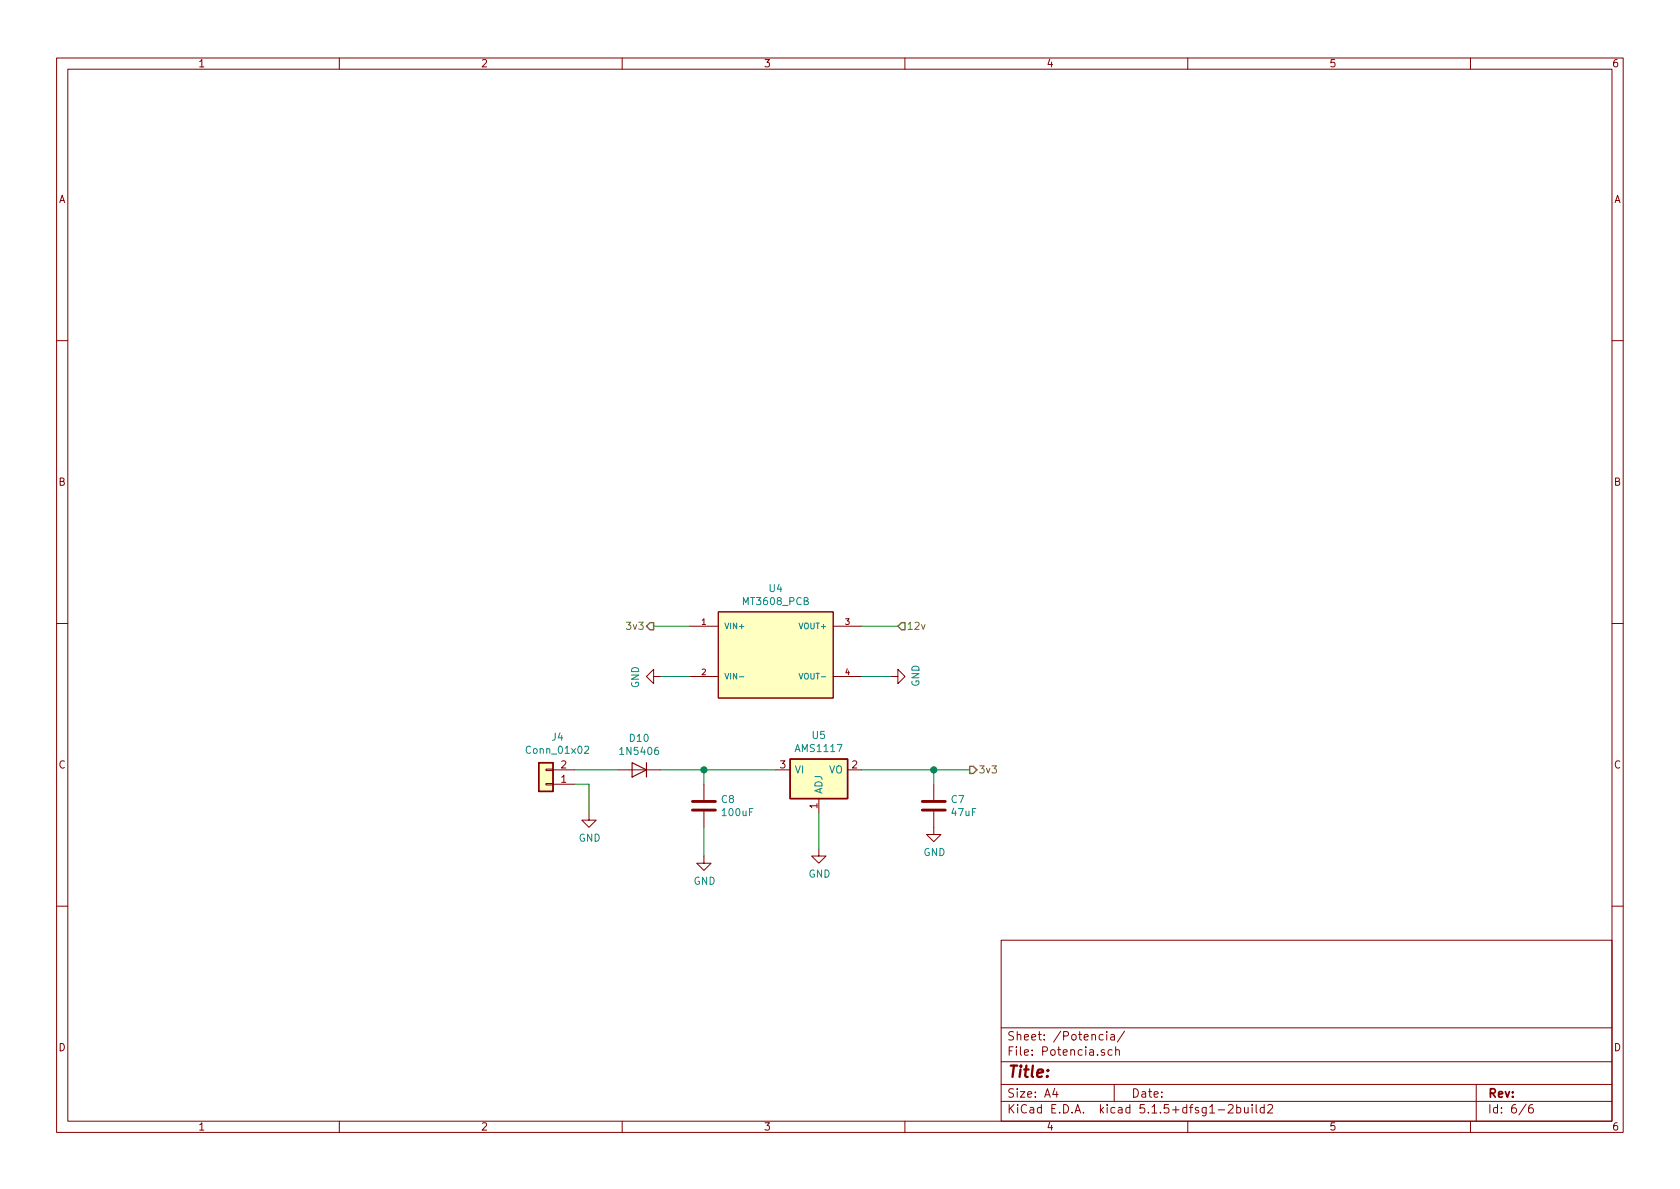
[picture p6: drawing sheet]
EESchema Schematic File Version 4
EELAYER 30 0
EELAYER END
$Descr A4 11693 8268
encoding utf-8
Sheet 6 6
Title ""
Date ""
Rev ""
Comp ""
Comment1 ""
Comment2 ""
Comment3 ""
Comment4 ""
$EndDescr
$Comp
L Regulator_Linear:AMS1117 U5
U 1 1
P 5700 5350
F 0 "U5" H 5700 5592 50  0000 C CNN
F 1 "AMS1117" H 5700 5501 50  0000 C CNN
F 2 "Package_TO_SOT_SMD:SOT-223-3_TabPin2" H 5700 5550 50  0001 C CNN
F 3 "http://www.advanced-monolithic.com/pdf/ds1117.pdf" H 5800 5100 50  0001 C CNN
	1    5700 5350
	1    0    0    -1  
$EndComp
$Comp
L Device:C C8
U 1 1
P 4900 5600
F 0 "C8" H 5015 5646 50  0000 L CNN
F 1 "100uF" H 5015 5555 50  0000 L CNN
F 2 "Capacitor_SMD:C_0603_1608Metric_Pad1.05x0.95mm_HandSolder" H 4938 5450 50  0001 C CNN
F 3 "~" H 4900 5600 50  0001 C CNN
	1    4900 5600
	1    0    0    -1  
$EndComp
$Comp
L Device:C C7
U 1 1
P 6500 5600
F 0 "C7" H 6615 5646 50  0000 L CNN
F 1 "47uF" H 6615 5555 50  0000 L CNN
F 2 "Capacitor_SMD:C_0603_1608Metric_Pad1.05x0.95mm_HandSolder" H 6538 5450 50  0001 C CNN
F 3 "~" H 6500 5600 50  0001 C CNN
	1    6500 5600
	1    0    0    -1  
$EndComp
Wire Wire Line
	6000 5350 6500 5350
Wire Wire Line
	6500 5350 6500 5450
Wire Wire Line
	5400 5350 4900 5350
Wire Wire Line
	4900 5350 4900 5450
$Comp
L Device:D D10
U 1 1
P 4450 5350
F 0 "D10" H 4450 5133 50  0000 C CNN
F 1 "1N5406" H 4450 5224 50  0000 C CNN
F 2 "Diode_SMD:D_1206_3216Metric_Pad1.42x1.75mm_HandSolder" H 4450 5350 50  0001 C CNN
F 3 "~" H 4450 5350 50  0001 C CNN
	1    4450 5350
	-1   0    0    1   
$EndComp
Wire Wire Line
	4600 5350 4900 5350
Connection ~ 4900 5350
$Comp
L power:GND #PWR0119
U 1 1
P 6500 5750
F 0 "#PWR0119" H 6500 5500 50  0001 C CNN
F 1 "GND" H 6505 5577 50  0000 C CNN
F 2 "" H 6500 5750 50  0001 C CNN
F 3 "" H 6500 5750 50  0001 C CNN
	1    6500 5750
	1    0    0    -1  
$EndComp
$Comp
L power:GND #PWR0120
U 1 1
P 5700 5900
F 0 "#PWR0120" H 5700 5650 50  0001 C CNN
F 1 "GND" H 5705 5727 50  0000 C CNN
F 2 "" H 5700 5900 50  0001 C CNN
F 3 "" H 5700 5900 50  0001 C CNN
	1    5700 5900
	1    0    0    -1  
$EndComp
$Comp
L power:GND #PWR0121
U 1 1
P 4900 5950
F 0 "#PWR0121" H 4900 5700 50  0001 C CNN
F 1 "GND" H 4905 5777 50  0000 C CNN
F 2 "" H 4900 5950 50  0001 C CNN
F 3 "" H 4900 5950 50  0001 C CNN
	1    4900 5950
	1    0    0    -1  
$EndComp
Wire Wire Line
	4900 5950 4900 5750
Wire Wire Line
	5700 5900 5700 5650
Text HLabel 6750 5350 2    50   Output ~ 0
3v3
Wire Wire Line
	6750 5350 6500 5350
Connection ~ 6500 5350
Wire Wire Line
	4000 5350 4300 5350
$Comp
L Connector_Generic:Conn_01x02 J4
U 1 1
P 3800 5450
F 0 "J4" H 3718 5125 50  0000 C CNN
F 1 "Conn_01x02" H 3718 5216 50  0000 C CNN
F 2 "Connector_JST:JST_EH_B2B-EH-A_1x02_P2.50mm_Vertical" H 3800 5450 50  0001 C CNN
F 3 "~" H 3800 5450 50  0001 C CNN
	1    3800 5450
	-1   0    0    1   
$EndComp
$Comp
L power:GND #PWR0122
U 1 1
P 4100 5650
F 0 "#PWR0122" H 4100 5400 50  0001 C CNN
F 1 "GND" H 4105 5477 50  0000 C CNN
F 2 "" H 4100 5650 50  0001 C CNN
F 3 "" H 4100 5650 50  0001 C CNN
	1    4100 5650
	1    0    0    -1  
$EndComp
Wire Wire Line
	4100 5650 4100 5450
Wire Wire Line
	4000 5450 4100 5450
$Comp
L MT3608:MT3608_PCB U4
U 1 1
P 5400 4550
F 0 "U4" H 5400 5015 50  0000 C CNN
F 1 "MT3608_PCB" H 5400 4924 50  0000 C CNN
F 2 "mt3608:mt3608pcb" H 5050 5000 50  0001 L BNN
F 3 "" H 5400 4550 50  0001 L BNN
	1    5400 4550
	1    0    0    -1  
$EndComp
Text HLabel 4550 4350 0    50   Output ~ 0
3v3
Wire Wire Line
	4550 4350 4800 4350
$Comp
L power:GND #PWR0118
U 1 1
P 4600 4700
F 0 "#PWR0118" H 4600 4450 50  0001 C CNN
F 1 "GND" H 4605 4527 50  0000 C CNN
F 2 "" H 4600 4700 50  0001 C CNN
F 3 "" H 4600 4700 50  0001 C CNN
	1    4600 4700
	0    1    1    0   
$EndComp
Wire Wire Line
	4600 4700 4800 4700
$Comp
L power:GND #PWR0123
U 1 1
P 6200 4700
F 0 "#PWR0123" H 6200 4450 50  0001 C CNN
F 1 "GND" H 6205 4527 50  0000 C CNN
F 2 "" H 6200 4700 50  0001 C CNN
F 3 "" H 6200 4700 50  0001 C CNN
	1    6200 4700
	0    -1   -1   0   
$EndComp
Wire Wire Line
	6200 4700 6000 4700
Text HLabel 6250 4350 2    50   Input ~ 0
12v
Wire Wire Line
	6250 4350 6000 4350
$EndSCHEMATC
